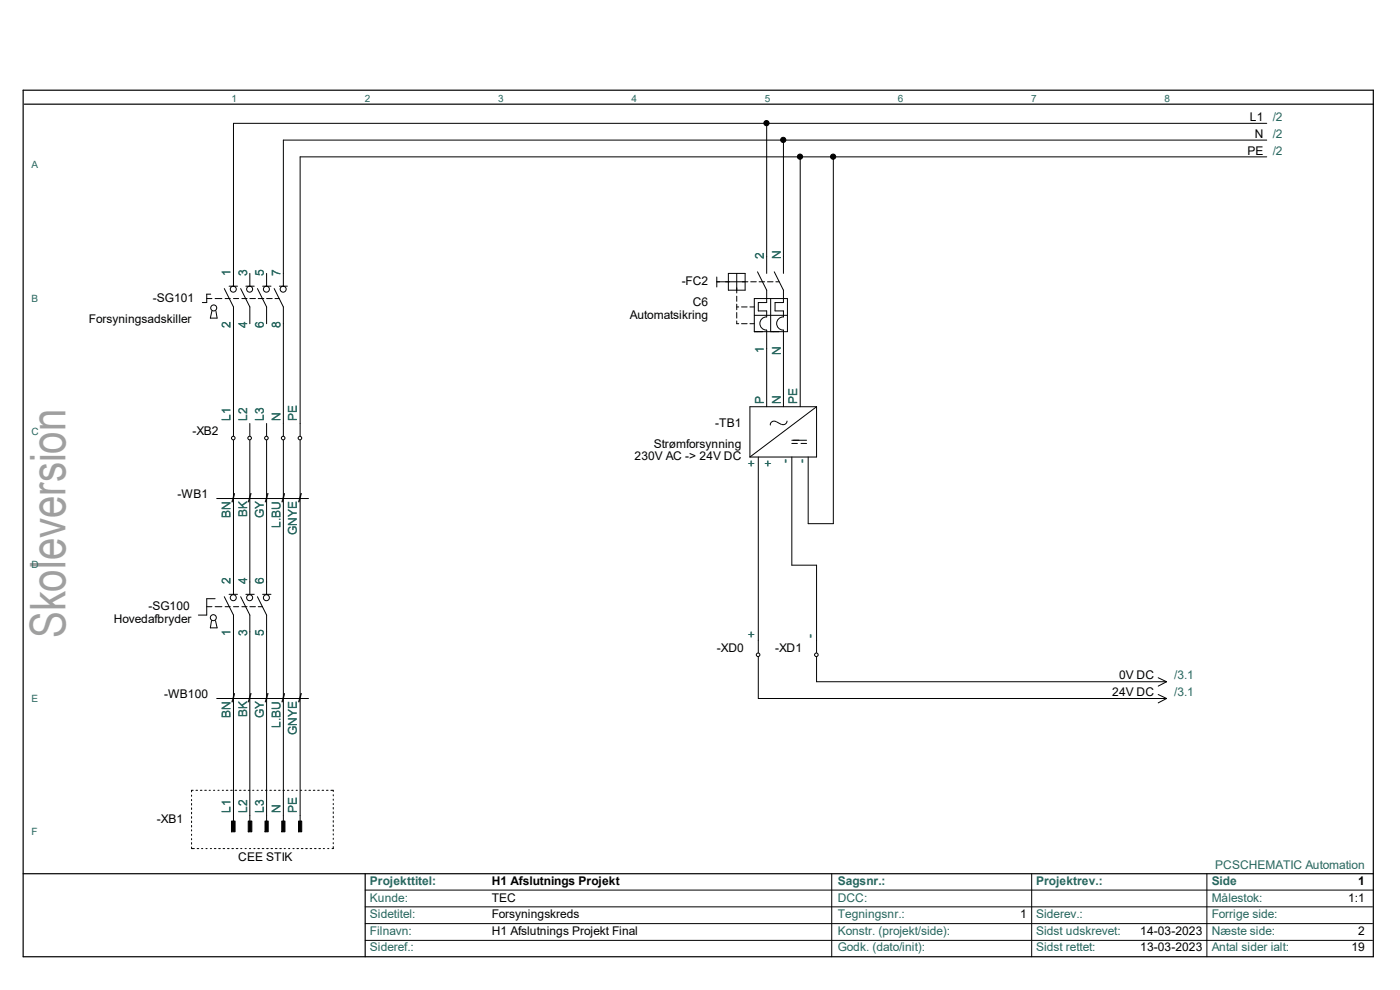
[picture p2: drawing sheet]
<svg xmlns="http://www.w3.org/2000/svg" width="297mm" height="210mm" viewBox="0 0 297 210" stroke-linecap="round" stroke-linejoin="round" font-family="sans-serif">
<path d="M4.9 19.1h286.4v183.8h-286.4zM5.2 22.1h286.1M4.9 185.3h286.4M77.5 185.3v17.6" fill="none" stroke="#000" stroke-width=".25"/>
<g fill="none" stroke="#000" stroke-width=".21">
<path d="M162.6 26.2v31.8M166.2 29.7v28.3M169.8 33.3v53M176.8 33.3v77.8h-5.3v-14.2M268.7 26.2h-219.2v34.5M268.7 29.7h-208.6v31M268.7 33.3h-205v59.2M53 58v2.7M56.6 58v2.7M152.1 59.8h6.6M152.1 58.8v2.1M154.5 59.8h.1"/>
<path d="M154.5 58h3.6v3.6h-3.6zM156.3 58v4.1M159.3 59.8h1.1M160.7 57.7l1.9 3.9v2.6h-1.7v1.8h1.7v1.2a1.4 1.4 0 0 0-1.4 1.4 1.4 1.4 0 0 0 1.4 1.4v16.3M161 59.8h1.2M162.8 59.8h1.2M164.3 57.7l1.9 3.9v2.6h-1.8v1.8h1.8v1.2a1.4 1.4 0 0 0-1.4 1.4 1.4 1.4 0 0 0 1.4 1.4v16.3M164.6 59.8h.7M43.9 63.3h1.1M44.7 62.4h-.8v1.8h-1M45 66l-.4 1.5h1.5l-.3-1.5M45.6 63.3h1.5"/>
<path d="M47.6 61.2l1.9 3.9v27.4M47.8 63.3h1.1M48.6 60.7h1.8M49.5 63.3h1.1M51.1 61.2l1.9 3.9v3.6M51.3 63.3h1.1M52.2 60.7h1.7M53 63.3h1.2M54.6 61.2l2 3.9v3.6M54.8 63.3h1.2M55.7 60.7h1.8M56.6 63.3h1.1"/>
<path d="M58.2 61.2l1.9 3.9v27.4M58.3 63.3h1M59.3 60.7h1.7M156.3 62.8v1.1M156.3 64.5v1.2M156.3 66.3v1.2M156.3 68.1v.6h.4M156.3 65.1h.4M157.3 65.1h1.2M157.3 68.7h1.2M159.1 65.1h.9M159.1 68.7h.9"/>
<path d="M160 63.3h7v7.1h-7zM160 66.9h7M163.5 63.3v7.1M49.5 93.4v32.7M53 89.8v2.7M53 93.4v32.7M56.6 89.8v2.7M56.6 93.4v32.7M60.1 93.4v82.9M63.7 93.4v82.9M160.9 96.9v41.5M164.6 89.5a.8 .8 0 0 0-1.2 .7"/>
<path d="M164.8 89.5l.9 .5M167 89.3l-.1 .2a.8 .8 0 0 1-1.1 .5M168 96.9v23h5.2v18.5M168 93.4h3.1M168 94.1h1.2M169.9 94.1h1.2M173.2 86.3v10.6h-14.1M173.2 86.3h-14.1v10.6M173.2 86.3l-14.1 10.6M46 105.7h19.4M43.9 128.7h1.1M44.9 131.7l-.3 1.5h1.5l-.4-1.5"/>
<path d="M45.6 127h-1.7v3.5h-1.8M45.6 128.7h1.5M47.6 126.6l1.9 3.9v45.8M47.8 128.7h1.1M48.6 126.1h1.8M49.5 128.7h1.1M51.1 126.6l1.9 3.9v45.8M51.3 128.7h1.1M52.2 126.1h1.7M53 128.7h1.2M54.6 126.6l2 3.9v45.8M54.8 128.7h.9"/>
<path d="M55.7 126.1h1.8M160.9 139.4v8.8h86.6M173.2 139.4v5.2h74.3M46 148.2h19.4M245.7 147.3l1.8 .9M245.7 143.8l1.8 .8M247.5 148.2l-1.8 .9M247.5 144.6l-1.8 .9M40.6 179.7v.3h.6M40.6 168.7v.2M40.6 169.6v.2M40.6 170.4v.4"/>
<path d="M40.6 171.4v.3M40.6 172.3v.3M40.6 173.2v.4M40.6 174.2v.3M40.6 175.1v.3M40.6 176v.3M40.6 177v.2M40.6 177.9v.2M40.6 178.7v.4M41 167.6h-.4v.4M41.6 167.6h.3M42.5 167.6h.3"/>
<path d="M43.4 167.6h.4M44.4 167.6h.2M45.3 167.6h.3M46.2 167.6h.3M47.2 167.6h.2M48 167.6h.3M48.9 167.6h.4M49.9 167.6h.3M50.8 167.6h.3M51.7 167.6h.4M52.7 167.6h.3M53.6 167.6h.2"/>
<path d="M54.5 167.6h.3M55.5 167.6h.2M56.3 167.6h.3M57.2 167.6h.4M58.2 167.6h.3M59.1 167.6h.3M60 167.6h.4M61 167.6h.3M61.9 167.6h.2M62.8 167.6h.3M63.8 167.6h.2M64.7 167.6h.2"/>
<path d="M65.5 167.6h.4M66.5 167.6h.3M67.4 167.6h.3M68.3 167.6h.4M69.3 167.6h.3M70.2 167.6h.5v.3M70.7 168.6v.2M70.7 169.5v.3M70.7 170.4v.3M70.7 171.3v.3M70.7 172.2v.4M70.7 173.1v.4"/>
<path d="M70.7 174.1v.3M70.7 175v.3M70.7 175.9v.4M70.7 176.9v.2M70.7 177.8v.3M70.7 178.7v.3M70.7 179.6v.4h-.3M41.8 180h.4M42.8 180h.2M43.7 180h.2M44.6 180h.3M45.5 180h.3"/>
<path d="M46.4 180h.3M47.3 180h.4M48.3 180h.3M49.2 180h.3M50.1 180h.4M51.1 180h.2M52 180h.2M52.9 180h.3M53.8 180h.3M54.7 180h.3M55.6 180h.4M56.6 180h.3"/>
<path d="M57.5 180h.3M58.4 180h.4M59.4 180h.3M60.3 180h.2M61.2 180h.3M62.1 180h.3M63 180h.3M63.9 180h.4M64.9 180h.3M65.8 180h.3M66.7 180h.4M67.6 180h.4"/>
<path d="M68.6 180h.2M69.5 180h.3M77.5 192.4h213.7M77.5 199.5h213.7M77.5 195.9h213.7M77.5 188.8h213.8M176.4 185.3v17.6M218.9 185.3v17.6M256 185.3v17.6"/>
<circle cx="162.6" cy="26.1" r=".55"/>
<circle cx="166.2" cy="29.7" r=".55"/>
<circle cx="169.7" cy="33.2" r=".55"/>
<circle cx="176.7" cy="33.2" r=".55"/>
<circle cx="45.3" cy="65.3" r=".64"/>
<circle cx="49.5" cy="61.3" r=".64"/>
<circle cx="53" cy="61.3" r=".64"/>
<circle cx="56.5" cy="61.3" r=".64"/>
<circle cx="60.1" cy="61.3" r=".64"/>
<circle cx="49.5" cy="92.9" r=".38"/>
<circle cx="53" cy="92.9" r=".38"/>
<circle cx="56.5" cy="92.9" r=".38"/>
<circle cx="60.1" cy="92.9" r=".38"/>
<circle cx="63.6" cy="92.9" r=".38"/>
<circle cx="45.3" cy="131" r=".64"/>
<circle cx="49.5" cy="126.8" r=".64"/>
<circle cx="53" cy="126.8" r=".64"/>
<circle cx="56.5" cy="126.8" r=".64"/>
<circle cx="160.8" cy="138.9" r=".38"/>
<circle cx="173.2" cy="138.9" r=".38"/>
</g>
<g fill="#000">
<circle cx="162.6" cy="26.1" r=".55"/>
<circle cx="166.2" cy="29.7" r=".55"/>
<circle cx="169.7" cy="33.2" r=".55"/>
<circle cx="176.7" cy="33.2" r=".55"/>
</g>
<g fill="#000" stroke="#000" stroke-width=".21">
<path d="M49.1 174.2h.8v2.2h-.8z" fill-rule="evenodd"/>
<path d="M52.7 174.2h.7v2.2h-.7z" fill-rule="evenodd"/>
<path d="M56.2 174.2h.7v2.2h-.7z" fill-rule="evenodd"/>
<path d="M59.8 174.2h.7v2.2h-.7z" fill-rule="evenodd"/>
<path d="M63.3 174.2h.7v2.2h-.7z" fill-rule="evenodd"/>
</g>
<text font-size="10.4" fill="#9f9f9f" x="13.9" y="135.4" transform="rotate(-90 13.9 135.4)">Skoleversion</text>
<g font-size="2.5">
<text x="265.2" y="25.7">L1</text>
<text x="266.2" y="29.2">N</text>
<text x="264.7" y="32.8">PE</text>
<text x="32.4" y="64">-SG101</text>
<text x="144.6" y="60.5">-FC2</text>
<text x="147" y="65">C6</text>
<text x="18.9" y="68.5">Forsyningsadskiller</text>
<text x="133.6" y="67.6">Automatsikring</text>
<text x="40.8" y="92.3">-XB2</text>
<text x="138.7" y="95">Strømforsynning</text>
<text x="151.7" y="90.6">-TB1</text>
<text x="134.6" y="97.6">230V AC -&gt; 24V DC</text>
<text x="37.7" y="105.6">-WB1</text>
<text x="49.2" y="106.4">/</text>
<text x="52.7" y="106.4">/</text>
<text x="56.2" y="106.4">/</text>
<text x="59.8" y="106.4">/</text>
<text x="63.3" y="106.4">/</text>
<text x="31.5" y="129.5">-SG100</text>
<text x="24.1" y="132.1">Hovedafbryder</text>
<text x="152.1" y="138.3">-XD0</text>
<text x="164.4" y="138.3">-XD1</text>
<text x="34.8" y="148">-WB100</text>
<text x="49.2" y="148.9">/</text>
<text x="52.7" y="148.9">/</text>
<text x="56.2" y="148.9">/</text>
<text x="59.8" y="148.9">/</text>
<text x="63.3" y="148.9">/</text>
<text x="236" y="147.7">24V DC</text>
<text x="237.4" y="144.1">0V DC</text>
<text x="33.3" y="174.5">-XB1</text>
<text x="50.5" y="182.7">CEE STIK</text>
<text x="104.3" y="187.8">H1 Afslutnings Projekt</text>
<text x="104.3" y="191.4">TEC</text>
<text x="286" y="191.4">1:1</text>
<text x="288.1" y="187.8">1</text>
<text x="104.3" y="194.7">Forsyningskreds</text>
<text x="216.4" y="194.7">1</text>
<text x="104.3" y="198.4">H1 Afslutnings Projekt Final</text>
<text x="241.9" y="201.8">13-03-2023</text>
<text x="241.9" y="198.4">14-03-2023</text>
<text x="286.7" y="201.8">19</text>
<text x="288.1" y="198.4">2</text>
</g>
<g font-size="2.5" fill="#27675f">
<text x="270" y="25.7">/2</text>
<text x="270" y="29.2">/2</text>
<text x="270" y="32.8">/2</text>
<text x="48.9" y="58.6" transform="rotate(-90 48.9 58.6)">1</text>
<text x="52.4" y="58.6" transform="rotate(-90 52.4 58.6)">3</text>
<text x="56" y="58.6" transform="rotate(-90 56 58.6)">5</text>
<text x="59.5" y="58.6" transform="rotate(-90 59.5 58.6)">7</text>
<text x="162.1" y="55" transform="rotate(-90 162.1 55)">2</text>
<text x="165.6" y="55" transform="rotate(-90 165.6 55)">N</text>
<text x="48.9" y="69.5" transform="rotate(-90 48.9 69.5)">2</text>
<text x="52.4" y="69.5" transform="rotate(-90 52.4 69.5)">4</text>
<text x="56" y="69.5" transform="rotate(-90 56 69.5)">6</text>
<text x="59.5" y="69.5" transform="rotate(-90 59.5 69.5)">8</text>
<text x="162.1" y="74.8" transform="rotate(-90 162.1 74.8)">1</text>
<text x="165.6" y="75.3" transform="rotate(-90 165.6 75.3)">N</text>
<text x="48.9" y="89.3" transform="rotate(-90 48.9 89.3)">L1</text>
<text x="52.4" y="89.3" transform="rotate(-90 52.4 89.3)">L2</text>
<text x="56" y="89.3" transform="rotate(-90 56 89.3)">L3</text>
<text x="59.5" y="89.3" transform="rotate(-90 59.5 89.3)">N</text>
<text x="63" y="89.3" transform="rotate(-90 63 89.3)">PE</text>
<text x="162.1" y="85.8" transform="rotate(-90 162.1 85.8)">P</text>
<text x="165.6" y="85.8" transform="rotate(-90 165.6 85.8)">N</text>
<text x="169.1" y="85.8" transform="rotate(-90 169.1 85.8)">PE</text>
<text x="160.3" y="99" transform="rotate(-90 160.3 99)">+</text>
<text x="163.8" y="99" transform="rotate(-90 163.8 99)">+</text>
<text x="167.3" y="98.3" transform="rotate(-90 167.3 98.3)">-</text>
<text x="170.9" y="98.3" transform="rotate(-90 170.9 98.3)">-</text>
<text x="48.9" y="109.8" transform="rotate(-90 48.9 109.8)">BN</text>
<text x="52.4" y="109.6" transform="rotate(-90 52.4 109.6)">BK</text>
<text x="56" y="109.9" transform="rotate(-90 56 109.9)">GY</text>
<text x="59.5" y="111.9" transform="rotate(-90 59.5 111.9)">L.BU</text>
<text x="63" y="113.5" transform="rotate(-90 63 113.5)">GNYE</text>
<text x="48.9" y="124" transform="rotate(-90 48.9 124)">2</text>
<text x="52.4" y="124" transform="rotate(-90 52.4 124)">4</text>
<text x="56" y="124" transform="rotate(-90 56 124)">6</text>
<text x="48.9" y="135" transform="rotate(-90 48.9 135)">1</text>
<text x="52.4" y="135" transform="rotate(-90 52.4 135)">3</text>
<text x="56" y="135" transform="rotate(-90 56 135)">5</text>
<text x="160.3" y="135.3" transform="rotate(-90 160.3 135.3)">+</text>
<text x="172.6" y="135.3" transform="rotate(-90 172.6 135.3)">-</text>
<text x="249.1" y="147.7">/3.1</text>
<text x="249.1" y="144.1">/3.1</text>
<text x="48.9" y="152.2" transform="rotate(-90 48.9 152.2)">BN</text>
<text x="52.4" y="152.1" transform="rotate(-90 52.4 152.1)">BK</text>
<text x="56" y="152.3" transform="rotate(-90 56 152.3)">GY</text>
<text x="59.5" y="154.3" transform="rotate(-90 59.5 154.3)">L.BU</text>
<text x="63" y="155.9" transform="rotate(-90 63 155.9)">GNYE</text>
<text x="48.9" y="172.4" transform="rotate(-90 48.9 172.4)">L1</text>
<text x="52.4" y="172.4" transform="rotate(-90 52.4 172.4)">L2</text>
<text x="56" y="172.4" transform="rotate(-90 56 172.4)">L3</text>
<text x="59.5" y="172.4" transform="rotate(-90 59.5 172.4)">N</text>
<text x="63" y="172.4" transform="rotate(-90 63 172.4)">PE</text>
<text x="257.8" y="184.4">PCSCHEMATIC Automation</text>
<text x="78.5" y="187.8">Projekttitel:</text>
<text x="78.5" y="191.4">Kunde:</text>
<text x="177.7" y="187.8">Sagsnr.:</text>
<text x="177.7" y="191.4">DCC:</text>
<text x="219.8" y="187.8">Projektrev.:</text>
<text x="257" y="187.8">Side</text>
<text x="257" y="191.4">Målestok:</text>
<text x="78.5" y="194.7">Sidetitel:</text>
<text x="177.7" y="194.7">Tegningsnr.:</text>
<text x="219.8" y="194.7">Siderev.:</text>
<text x="257" y="194.7">Forrige side:</text>
<text x="78.5" y="198.4">Filnavn:</text>
<text x="78.5" y="201.8">Sideref.:</text>
<text x="177.7" y="201.8">Godk. (dato/init):</text>
<text x="177.7" y="198.4">Konstr. (projekt/side):</text>
<text x="219.8" y="198.4">Sidst udskrevet:</text>
<text x="219.8" y="201.8">Sidst rettet:</text>
<text x="257" y="198.4">Næste side:</text>
<text x="257" y="201.8">Antal sider ialt:</text>
</g>
<g font-size="2.1" fill="#27675f">
<text x="49.1" y="21.6">1</text>
<text x="77.4" y="21.6">2</text>
<text x="105.7" y="21.6">3</text>
<text x="133.9" y="21.6">4</text>
<text x="162.2" y="21.6">5</text>
<text x="190.5" y="21.6">6</text>
<text x="218.8" y="21.6">7</text>
<text x="247.1" y="21.6">8</text>
<text x="6.7" y="35.7">A</text>
<text x="6.7" y="64">B</text>
<text x="6.7" y="92.3">C</text>
<text x="6.7" y="120.5">D</text>
<text x="6.7" y="148.8">E</text>
<text x="6.7" y="177.1">F</text>
</g>
</svg>
